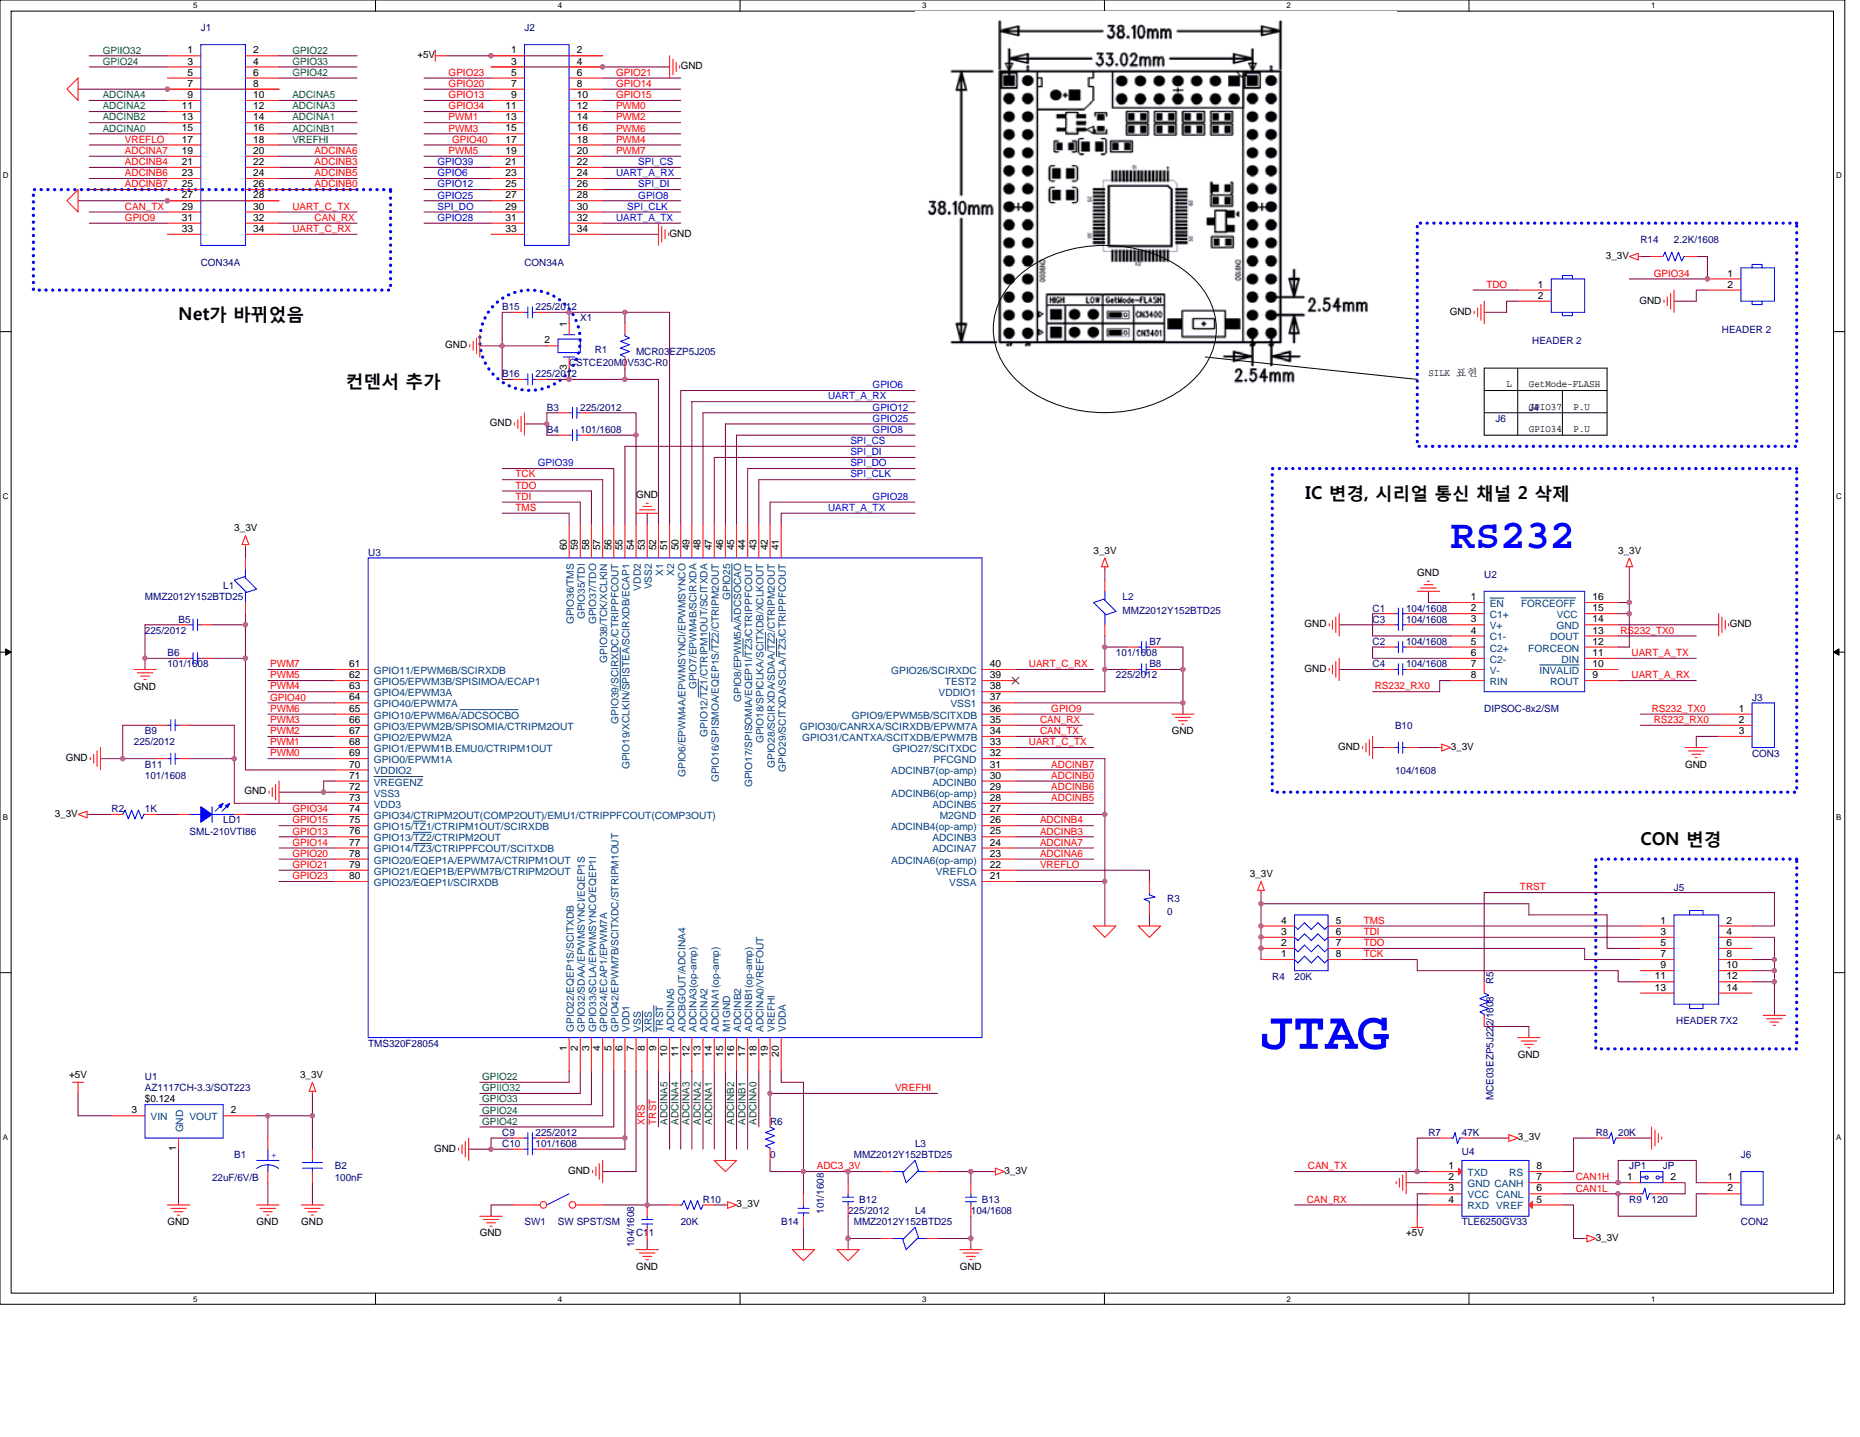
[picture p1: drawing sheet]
# OrCAD Capture schematic TMS320F28054_MODULE.DSN
size A3

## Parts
B1  22uF/6V/B  [TC=B]
B2  100nF  [C=1608]
B3  225/2012  [SMD2012CAP]
B4  101/1608  [SMD2012CAP]
B5  225/2012  [SMD2012CAP]
B6  101/1608  [SMD2012CAP]
B7  101/1608  [SMD2012CAP]
B8  225/2012  [SMD2012CAP]
B9  225/2012  [SMD2012CAP]
B10  104/1608  [C1608]
B11  101/1608  [SMD2012CAP]
B12  225/2012  [SMD2012CAP]
B13  104/1608  [C1608]
B14  101/1608  [SMD2012CAP]
B15  225/1608  [SMD2012CAP]
B16  225/1608  [SMD2012CAP]
C1  104/1608  [C1608]
C2  104/1608  [C1608]
C3  104/1608  [C1608]
C4  104/1608  [C1608]
C9  225/2012  [SMD2012CAP]
C10  101/1608  [SMD2012CAP]
C11  104/1608  [SMD2012CAP]
J1  CON34A  [HRS=A1-34PA-2.54DSA-R]
J2  CON34A  [HEADER34]
J3  CON3  [MOLEX3]
J4  HEADER 2
J5  HEADER 7X2
J6  CON2
J7  HEADER 2
JP1  JP  [JUMP2]
L1  MMZ2012Y152BTD25  [SMD2012BEAD]
L2  MMZ2012Y152BTD25  [SMD2012BEAD]
L3  MMZ2012Y152BTD25  [SMD2012BEAD]
L4  MMZ2012Y152BTD25  [SMD2012BEAD]
LD1  SML-210VTI86  [SMD2012LED]
R1  MCR03EZP5J205  [SMD2012RES]
R2  1K  [SMD2012RES]
R3  0  [R1608]
R4  20K
R5  222/1608  [SMD2012RES]
R6  0  [SMD2012RES]
R7  47K  [R1608]
R8  20K  [R1608]
R9  120  [R1608]
R10  20K  [SMD2012RES]
R14  2.2K/1608  [SMD2012RES]
SW1  SW SPST/SM
U1  AZ1117CH-3.3/SOT223  [SOT-223-3]
U2  MAX3221  [R-PDSO-G16]
U3  TMS320F28054
U4  TLE6250GV33  [SO8NB]
X1  CSTCE20M0V53C-R0  [CON3P-0.8]

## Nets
+5V: J2.1 J2.2 U1.3(VIN) U4.3(VCC)
AGND: B12.1 B14.1 J1.7 J1.8 J1.27 J1.28 L4.2 R3.2 U3.15(M1GND) U3.21(VSSA) U3.27(M2GND) U3.32(PFCGND)
GND: B1.2 B2.2 B3.2 B4.2 B5.1 B6.1 B7.1 B8.1 B9.1 B10.2 B11.1 B13.1 B15.2 B16.2 C3.1 C4.1 C9.2 C10.2 C11.1 J2.3 J2.4 J2.34 J3.3 J4.2 J5.4 J5.8 J5.10 J5.12 J7.2 L4.1 R5.1 R8.1 SW1.1 U1.1(GND) U2.1(~{EN}) U2.14(GND) U3.7(VSS) U3.37(VSS1) U3.53(VSS2) U3.71(~{VREGENZ}) U3.72(VSS3) U4.2(GND) X1.2(Gnd)
3_3V: B1.1 B2.1 B10.1 B13.2 J5.5 L1.1 L2.1 L3.1 R2.2 R4.1 R4.2 R4.3 R4.4 R7.1 R10.2 R14.2 U1.2(VOUT) U2.12(FORCEON) U2.15(VCC) U2.16(~{FORCEOFF}) U4.5(VREF)
ADC3_3V: B12.2 B14.2 L3.2 R6.1 U3.20(VDDA)
ADCINA0: J1.15 U3.18(ADCINA0/VREFOUT)
ADCINA1: J1.14 U3.14(ADCINA1(op-amp))
ADCINA2: J1.11 U3.13(ADCINA2)
ADCINA3: J1.12 U3.12(ADCINA3(op-amp))
ADCINA4: J1.9 U3.11(ADCBGOUT/ADCINA4)
ADCINA5: J1.10 U3.10(ADCINA5)
ADCINA6: J1.20 U3.23(ADCINA6(op-amp))
ADCINA7: J1.19 U3.24(ADCINA7)
ADCINB0: J1.26 U3.30(ADCINB0)
ADCINB1: J1.16 U3.17(ADCINB1(op-amp))
ADCINB2: J1.13 U3.16(ADCINB2)
ADCINB3: J1.22 U3.25(ADCINB3)
ADCINB4: J1.21 U3.26(ADCINB4(op-amp))
ADCINB5: J1.24 U3.28(ADCINB5)
ADCINB6: J1.23 U3.29(ADCINB6(op-amp))
ADCINB7: J1.25 U3.31(ADCINB7(op-amp))
CAN1H: J6.1 JP1.1 U4.7(CANH)
CAN1L: J6.2 R9.2 U4.6(CANL)
CAN_RX: J1.31 U3.35(GPIO30/CANRXA/SCIRXDB/EPWM7A) U4.4(RXD)
CAN_TX: J1.32 R7.2 U3.34(GPIO31/CANTXA/SCITXDB/EPWM7B) U4.1(TXD)
GPIIO32: J1.1 U3.2(GPIO32/SDAA/EPWMSYNCI/EQEP1S)
GPIO6: J2.23 U3.50(GPIO6/EPWM4A/EPWMSYNCI/EPWMSYNCO)
GPIO8: J2.28 U3.45(GPIO8/EPWM5A/~{ADCSOCAO})
GPIO9: J1.34 U3.36(GPIO9/EPWM5B/SCITXDB)
GPIO12: J2.25 U3.48(GPIO12/~{TZ1}/CTRIPM1OUT/SCITXDA)
GPIO13: J2.9 U3.76(GPIO13/~{TZ2}/CTRIPM2OUT)
GPIO14: J2.8 U3.77(GPIO14/~{TZ3}/CTRIPPFCOUT/SCITXDB)
GPIO15: J2.10 U3.75(GPIO15/~{TZ}1/CTRIPM1OUT/SCIRXDB)
GPIO20: J2.7 U3.78(GPIO20/EQEP1A/EPWM7A/CTRIPM1OUT)
GPIO21: J2.6 U3.79(GPIO21/EQEP1B/EPWM7B/CTRIPM2OUT)
GPIO22: J1.2 U3.1(GPIO22/EQEP1S/SCITXDB)
GPIO23: J2.5 U3.80(GPIO23/EQEP1I/SCIRXDB)
GPIO24: J1.3 U3.4(GPIO24/ECAP1/EPWM7A)
GPIO25: J2.27 U3.46(GPIO25)
GPIO28: J2.31 U3.42(GPIO28/SCIRXDA/SDAA/~{TZ2}/CTRIPM2OUT)
GPIO33: J1.4 U3.3(GPIO33/SCLA/EPWMSYNCO/EQEP1I)
GPIO34: J2.11 J7.1 LD1.2(CATHODE) R14.1 U3.74(GPIO34/CTRIPM2OUT(COMP2OUT)/EMU1/CTRIPPFCOUT(COMP3OUT))
GPIO39: J2.21 U3.56(GPIO39/SCIRXDC/CTRIPPFCOUT)
GPIO40: J2.17 U3.64(GPIO40/EPWM7A)
GPIO42: J1.6 U3.5(GPIO42/EPWM7B/SCITXDC/STRIPM1OUT)
PWM0: J2.12 U3.69(GPIO0/EPWM1A)
PWM1: J2.13 U3.68(GPIO1/EPWM1B.EMU0/CTRIPM1OUT)
PWM2: J2.14 U3.67(GPIO2/EPWM2A)
PWM3: J2.15 U3.66(GPIO3/EPWM2B/SPISOMIA/CTRIPM2OUT)
PWM4: J2.18 U3.63(GPIO4/EPWM3A)
PWM5: J2.19 U3.62(GPIO5/EPWM3B/SPISIMOA/ECAP1)
PWM6: J2.16 U3.65(GPIO10/EPWM6A/~{ADCSOCBO})
PWM7: J2.20 U3.61(GPIO11/EPWM6B/SCIRXDB)
RS232_RX0: J3.2 U2.8(RIN)
RS232_TX0: J3.1 U2.13(DOUT)
SPI_CLK: J2.30 U3.43(GPIO18/SPICLKA/SCITXDB/XCLKOUT)
SPI_CS: J2.22 U3.55(GPIO19/XCLKIN/~{SPISTEA}/SCIRXDB/ECAP1)
SPI_DI: J2.26 U3.47(GPIO16/SPISMOA/EQEP1S/~{TZ2}/CTRIPM2OUT)
SPI_DO: J2.29 U3.44(GPIO17/SPISOMIA/EQEP1I/~{TZ3}/CTRIPPFCOUT)
TCK: J5.11 R4.8 U3.57(GPIO38/TCK/XCLKIN)
TDI: J5.3 R4.6 U3.59(GPIO35/TDI)
TDO: J4.1 J5.7 R4.7 U3.58(GPIO37/TDO)
TMS: J5.1 R4.5 U3.60(GPIO36/TMS)
TRST: J5.2 R5.2 U3.9(\\~{TRS}T)
UART_A_RX: J2.24 U2.9(ROUT) U3.49(GPIO7/EPWM4B/SCIRXDA)
UART_A_TX: J2.32 U2.11(DIN) U3.41(GPIO29/SCITXDA/SCLA/~{TZ3}/CTRIPPFCOUT)
UART_C_RX: J1.33 U3.40(GPIO26/SCIRXDC)
UART_C_TX: J1.30 U3.33(GPIO27/SCITXDC)
VREFHI: J1.18 R6.2 U3.19(VREFHI)
VREFLO: J1.17 R3.1 U3.22(VREFLO)
XRS: C11.2 R10.1 SW1.2 U3.8(\\~{XR}S)
N16363817: B5.2 B6.2 L1.2 U3.70(VDDIO2)
N16363881: B7.2 B8.2 L2.2 U3.38(VDDIO1)
N16364179: B9.2 B11.2 U3.73(VDD3)
N16364817: B15.1 R1.1 U3.51(X2) X1.1(x1)
N16364909: B16.1 R1.2 U3.52(X1) X1.3(x2)
N16364939: C9.1 C10.1 U3.6(VDD1)
N16365319: LD1.1(ANODE) R2.1
N16365379: B3.1 B4.1 U3.54(VDD2)
N16790140: JP1.2 R9.1
N16790147: R8.2 U4.8(RS)
N16861268: C1.2 U2.4(C1-)
N16861792: C1.1 U2.2(C1+)
N16861872: C2.2 U2.6(C2-)
N16861881: C2.1 U2.5(C2+)
N16862072: C3.2 U2.3(V+)
N16862235: C4.2 U2.7(V-)

Not connected (* = marked no-connect by the designer): J1 5 29; J2 33; J5 6 9 13 14; U2 10(~{INVALID}); U3 39(TEST2)*

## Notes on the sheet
- SILK 钎泅
- L
- GetMode-FLASH
- GPIO37
- P.U
- GPIO34
- P.U
- RS232
- CON 函版
- JTAG
